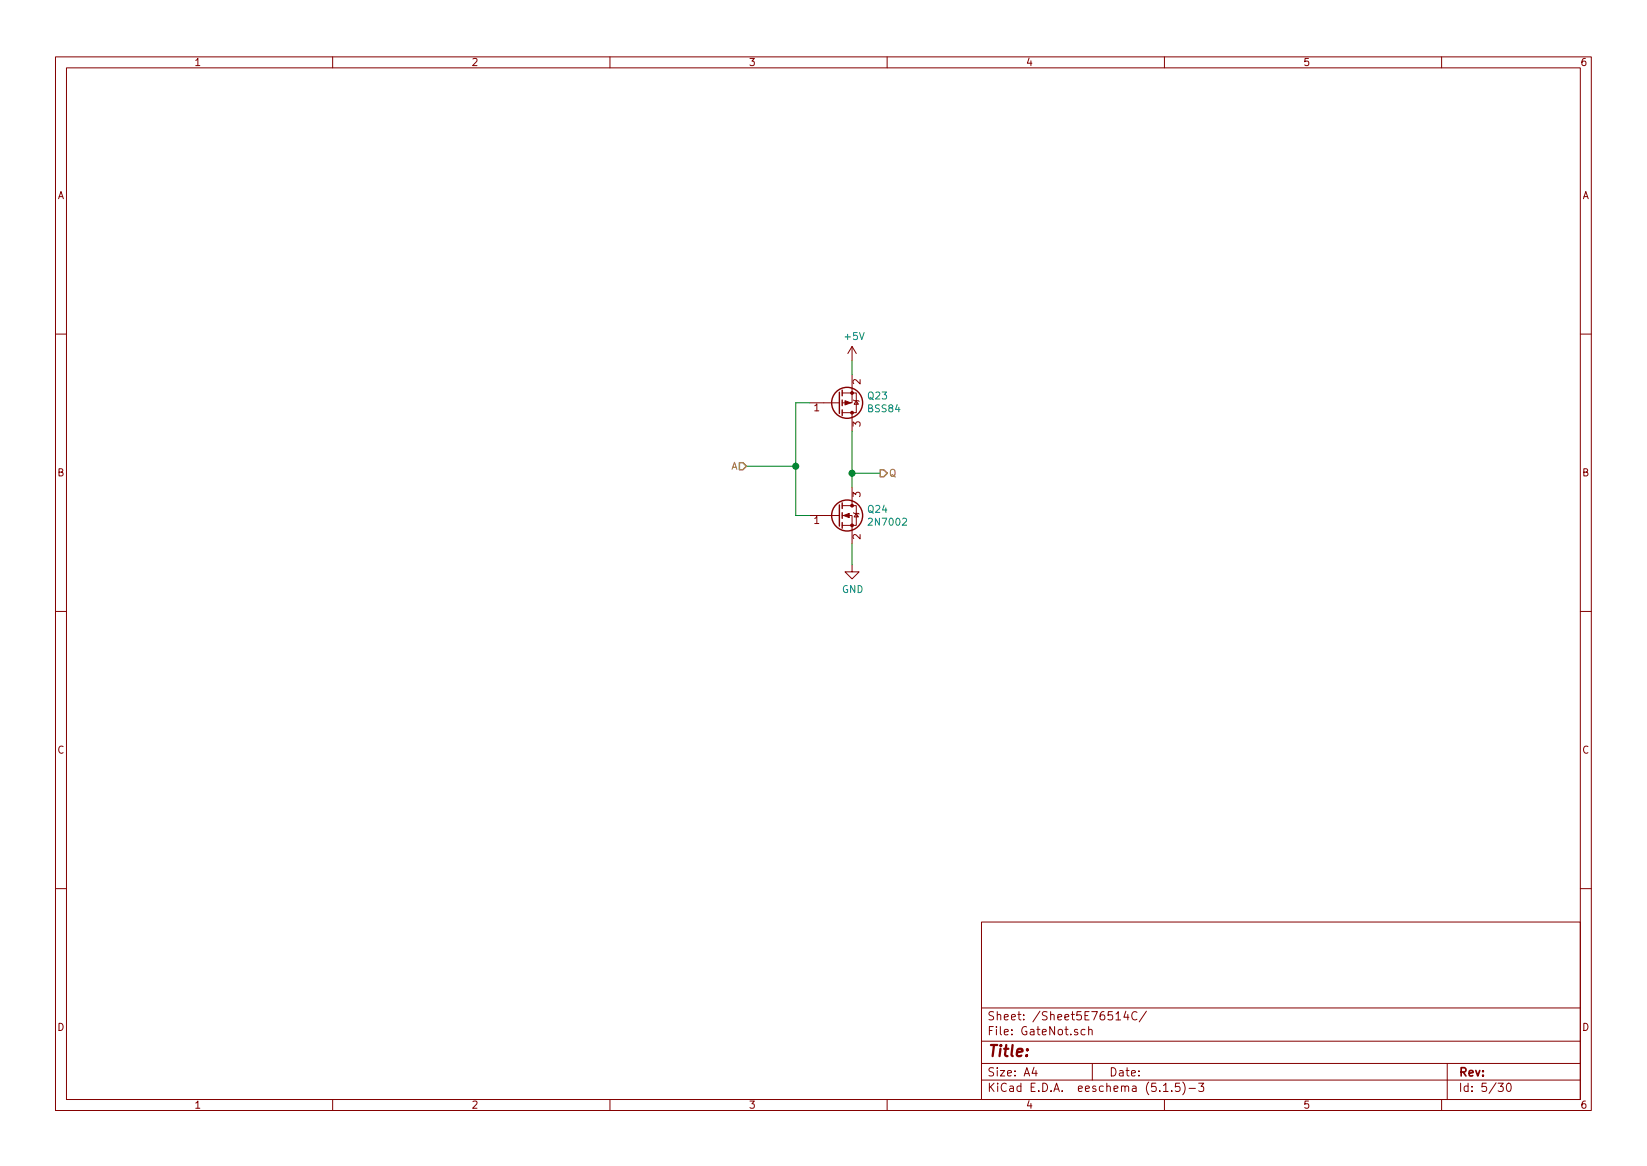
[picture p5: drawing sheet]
<svg xmlns="http://www.w3.org/2000/svg" width="297mm" height="210mm" viewBox="0 0 297 210" stroke-linecap="round" stroke-linejoin="round" font-family="sans-serif">
<g fill="none" stroke="#840000" stroke-width=".18">
<path d="M10 10.3h277v189.9h-277zM12 12.2h273v186.1h-273zM60 10.3v1.9M110 10.3v1.9M160 10.3v1.9M210 10.3v1.9M260 10.3v1.9M10 60.2h2M146 72.6h5.4M151.9 70.9h2.5v3.5h-2.5M153.7 67.6v5h-1.8M153.7 62.5v2.5"/>
<path d="M153.7 74.4v3.3M153.7 62.5l-.8 1.2M153.7 62.5l.7 1.2M153.9 72.1l.2 .2h.7l.1 .1M154.4 72.3l.4 .6h-.7zM285 60.2h2M146 93h5.4M151.9 93h1.8v5M151.9 91.2h2.5v3.5h-2.5M153.7 87.9v3.3M153.9 92.5l.2 .1h.7l.1 .1M154.4 92.6l.4 .6h-.7z"/>
<path d="M10 110.3h2M153.7 101.8v1.3h1.2l-1.2 1.3-1.3-1.3h1.3M285 110.3h2M10 160.2h2M177 166.3h108v32h-108zM285 160.2h2M60 198.3v1.9M110 198.3v1.9M160 198.3v1.9M177 194.8h108M177 191.8h108M177 187.8h108"/>
<path d="M177 181.8h108M186.5 192.5l-.4 1h1M186.8 193v1M195.7 185.7l-.4-.1-.3 .3v.6l.3 .1 .4-.1M196.3 185.7l.2-.1 .4 .1 .1 .9M196.3 185.1v1.5M197 191.8v3M201.3 183.9h.8M203 182.3l-.3 1.1h.9M203.4 182.9v1M205.1 182.6a.7 .7 0 0 0-1 .2 .7 .7 0 0 0 .2 .9 .55 .55 0 0 0 .8 .1M206.8 182.3l-1.3 2"/>
<path d="M209.8 195.8l.5-.5v1.5M209.8 196.8h.9M210 198.3v1.9M211.3 196.7v.1M212.8 195.3h-.8v.7l.2-.1 .5 .1 .1 .2v.5l-.3 .1-.5-.1M213.3 195.1a1.71 1.71 0 0 1 0 2.3M214.5 196.3h1.1M216.2 195.3h.9l-.5 .6 .4 .1v.7l-.2 .1-.6-.1M260 198.3v1.9M261 191.8v6.5M270.2 195.3h.9l-.5 .6 .4 .1v.7l-.2 .1-.6-.1M271.8 195.5l.3-.2a.86 .86 0 0 1 .1 1.5 .79 .79 0 0 1-.4-1.3z"/>
</g>
<g fill="none" stroke="#840000" stroke-width=".25">
<path d="M151.4 70.7v3.8M151.9 70.4v1M151.9 72.1v1M151.9 73.9v1M151.4 91.1v3.8M151.9 90.7v1M151.9 92.5v1M151.9 94.2v1"/>
<circle cx="152.8" cy="72.6" r="2.79"/>
<circle cx="152.8" cy="93" r="2.79"/>
</g>
<g fill="#840000" stroke="#840000" stroke-width=".18">
<path d="M152.1 93l1.1-.4v.7z"/>
<path d="M152.4 72.3l1 .3-1 .4z"/>
<circle cx="153.7" cy="94.7" r=".25"/>
<circle cx="153.7" cy="91.2" r=".25"/>
<circle cx="153.7" cy="70.9" r=".25"/>
<circle cx="153.7" cy="74.4" r=".25"/>
</g>
<path d="M146 72.6h-2.5v20.4h2.5M153.7 65v2.6M153.7 77.7v10.2M134.6 84.1h8.9M153.7 98v3.8M153.7 85.3h5" fill="none" stroke="#008400" stroke-width=".18"/>
<path d="M133.3 83.4h.7l.6 .7-.6 .6h-.7zM158.7 84.7h.7l.6 .6-.6 .7h-.7z" fill="none" stroke="#848400" stroke-width=".25"/>
<g fill="#008400" stroke="#008400" stroke-width=".25">
<circle cx="153.7" cy="85.3" r=".51"/>
<circle cx="143.5" cy="84.1" r=".51"/>
</g>
<text font-size="2.8" fill="#840000" x="178" y="190.5">Title:</text>
<g font-size="2.1" fill="#840000">
<text x="178" y="184">Sheet: /Sheet5E76514C/</text>
<text x="178" y="186.7">File: GateNot.sch</text>
<text x="178" y="196.9">KiCad E.D.A. eeschema (5.1.5)-3</text>
<text x="178" y="194.1">Size: A4</text>
<text x="200" y="194.1">Date:</text>
<text x="263" y="194.1">Rev:</text>
<text x="263" y="196.9">Id: 5/30</text>
</g>
<g font-size="1.8" fill="#840000">
<text x="35" y="11.9">1</text>
<text x="85" y="11.9">2</text>
<text x="135" y="11.9">3</text>
<text x="185" y="11.9">4</text>
<text x="235" y="11.9">5</text>
<text x="285" y="11.9">6</text>
<text x="10.4" y="35.9">A</text>
<text x="285.4" y="35.9">A</text>
<text x="155.2" y="69.3" transform="rotate(-90 155.2 69.3)">2</text>
<text x="146.8" y="74.2">1</text>
<text x="155.2" y="76.9" transform="rotate(-90 155.2 76.9)">3</text>
<text x="10.4" y="85.9">B</text>
<text x="155.2" y="89.6" transform="rotate(-90 155.2 89.6)">3</text>
<text x="285.4" y="85.9">B</text>
<text x="146.8" y="94.5">1</text>
<text x="155.2" y="97.3" transform="rotate(-90 155.2 97.3)">2</text>
<text x="10.4" y="135.9">C</text>
<text x="285.4" y="135.9">C</text>
<text x="10.4" y="185.9">D</text>
<text x="285.4" y="185.9">D</text>
<text x="35" y="199.9">1</text>
<text x="85" y="199.9">2</text>
<text x="135" y="199.9">3</text>
<text x="185" y="199.9">4</text>
<text x="235" y="199.9">5</text>
<text x="285" y="199.9">6</text>
</g>
<g font-size="1.8" fill="#008484">
<text x="152.5" y="61.3">+5V</text>
<text x="156.6" y="72">Q23</text>
<text x="156.6" y="74.3">BSS84</text>
<text x="156.6" y="92.5">Q24</text>
<text x="157" y="94.8">2N7002</text>
<text x="151.8" y="106.9">GND</text>
</g>
<g font-size="1.8" fill="#848400">
<text x="131.8" y="84.7">A</text>
<text x="160.3" y="86">Q</text>
</g>
</svg>
